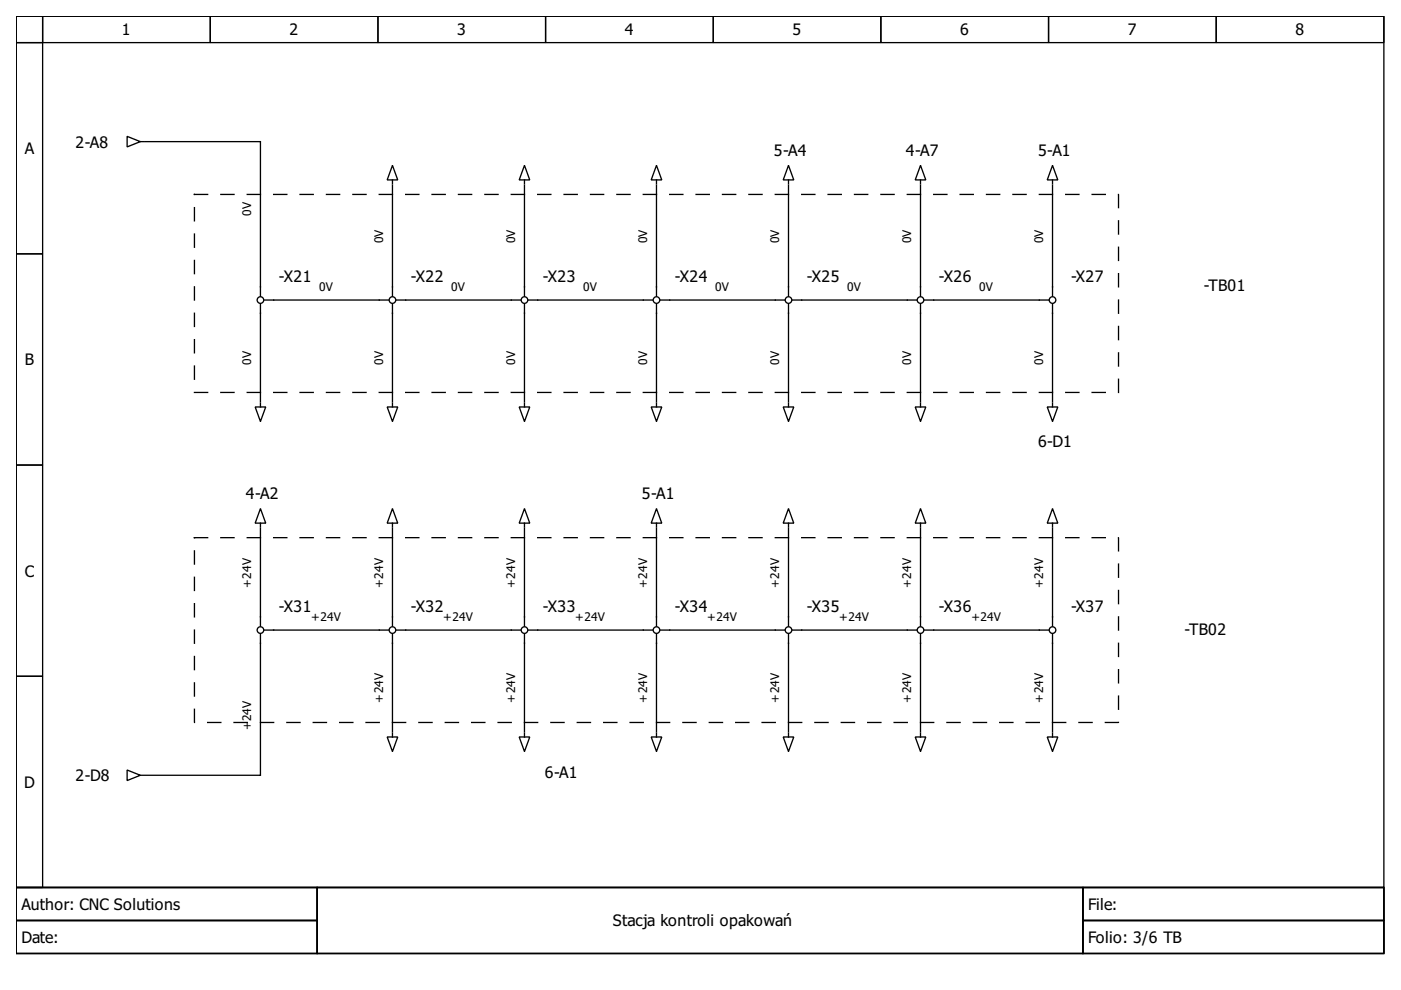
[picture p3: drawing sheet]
<svg xmlns="http://www.w3.org/2000/svg" width="297mm" height="210mm" viewBox="0 0 297 210" stroke-linecap="round" stroke-linejoin="round" font-family="sans-serif">
<g fill="none" stroke="#000" stroke-width=".28">
<path d="M3.4 3.4h290v184.8h-290zM3.4 3.4h5.6v5.6h-5.6zM3.4 9h5.6v44.8h-5.6zM9 3.4h35.6v5.6h-35.6zM44.6 3.4h35.5v5.6h-35.5zM80.1 3.4h35.6v5.6h-35.6zM115.7 3.4h35.5v5.6h-35.5zM151.2 3.4h35.6v5.6h-35.6zM186.8 3.4h35.5v5.6h-35.5zM222.3 3.4h35.6v5.6h-35.6zM257.9 3.4h35.5v5.6h-35.5zM27 28.9l2.7 1.1-2.7 1.1z"/>
<path d="M29.7 30h.9M30.9 30h24.3v32.8M83.2 39.3v23.5M83.2 35.1l1.1 3h-2.2zM83.2 38.1v.9M111.2 39.3v23.5M111.2 35.1l1.1 3h-2.2zM111.2 38.1v.9M139.2 35.1l1.1 3h-2.2zM139.2 38.1v.9M139.2 39.3v23.5M167.2 39.3v23.5"/>
<path d="M167.2 35.1l1.1 3h-2.2zM167.2 38.1v.9M195.2 39.3v23.5M195.2 35.1l1.1 3h-2.3zM195.2 38.1v.9M223.2 39.3v23.5M223.2 35.1l1.1 3h-2.3zM223.2 38.1v.9M3.4 53.8h5.6v44.8h-5.6zM55.2 64.5v20.7M56.1 63.6h26.3M83.2 64.5v20.7"/>
<path d="M84 63.6h26.4M111.2 64.5v20.7M112 63.6h26.3M139.2 64.5v20.7M140 63.6h26.3M167.2 64.5v20.7M168 63.6h26.3M195.2 64.5v20.7M196 63.6h26.3M223.2 64.5v20.7M3.4 98.6h5.6v44.8h-5.6zM54.1 86.3h2.2l-1.1 3.1z"/>
<path d="M55.2 85.4v.9M82.1 86.3h2.2l-1.1 3.1zM83.2 85.4v.9M110.1 86.3h2.2l-1.1 3.1zM111.2 85.4v.9M138.1 86.3h2.2l-1.1 3.1zM139.2 85.4v.9M166.1 86.3h2.2l-1.1 3.1zM167.2 85.4v.9M194 86.3h2.3l-1.1 3.1zM195.2 85.4v.9M222 86.3h2.3l-1.1 3.1z"/>
<path d="M223.2 85.4v.9M55.2 107.8l1.1 3.1h-2.2zM55.2 110.9v.9M55.2 112v20.7M83.2 112v20.7M83.2 107.8l1.1 3.1h-2.2zM83.2 110.9v.9M111.2 112v20.7M111.2 107.8l1.1 3.1h-2.2zM111.2 110.9v.9M139.2 107.8l1.1 3.1h-2.2zM139.2 110.9v.9"/>
<path d="M139.2 112v20.7M167.2 112v20.7M167.2 107.8l1.1 3.1h-2.2zM167.2 110.9v.9M195.2 112v20.7M195.2 107.8l1.1 3.1h-2.3zM195.2 110.9v.9M223.2 112v20.7M223.2 107.8l1.1 3.1h-2.3zM223.2 110.9v.9M55.2 134.4v30h-24.3M56.1 133.6h26.3"/>
<path d="M83.2 134.4v20.7M84 133.6h26.4M111.2 134.4v20.7M112 133.6h26.3M139.2 134.4v20.7M140 133.6h26.3M167.2 134.4v20.7M168 133.6h26.3M195.2 134.4v20.7M196 133.6h26.3M223.2 134.4v20.7M3.4 143.4h5.6v44.8h-5.6z"/>
<path d="M82.1 156.3h2.2l-1.1 3zM83.2 155.4v.9M110.1 156.3h2.2l-1.1 3zM111.2 155.4v.9M138.1 156.3h2.2l-1.1 3zM139.2 155.4v.9M166.1 156.3h2.2l-1.1 3zM167.2 155.4v.9M194 156.3h2.3l-1.1 3zM195.2 155.4v.9M222 156.3h2.3l-1.1 3zM223.2 155.4v.9"/>
<path d="M27 163.3l2.7 1.1-2.7 1.1zM29.7 164.4h.9M3.4 188.2h290v14h-290zM3.4 188.2h63.9v7h-63.9zM3.4 195.2h63.9v7h-63.9zM67.3 188.2h162.3v14h-162.3zM229.6 188.2h63.8v7h-63.8zM229.6 195.2h63.8v7h-63.8z"/>
<circle cx="55.2" cy="63.6" r=".7"/>
<circle cx="83.2" cy="63.6" r=".7"/>
<circle cx="111.2" cy="63.6" r=".7"/>
<circle cx="139.2" cy="63.6" r=".7"/>
<circle cx="167.2" cy="63.6" r=".7"/>
<circle cx="195.2" cy="63.6" r=".7"/>
<circle cx="223.2" cy="63.6" r=".7"/>
<circle cx="55.2" cy="133.6" r=".7"/>
<circle cx="83.2" cy="133.6" r=".7"/>
<circle cx="111.2" cy="133.6" r=".7"/>
<circle cx="139.2" cy="133.6" r=".7"/>
<circle cx="167.2" cy="133.6" r=".7"/>
<circle cx="195.2" cy="133.6" r=".7"/>
<circle cx="223.2" cy="133.6" r=".7"/>
</g>
<path d="M41.2 41.2h195.9v42h-195.9zM41.2 114h195.9v39.2h-195.9z" fill="none" stroke="#000" stroke-width=".28" stroke-dasharray="2.8 2.8"/>
<g font-size="3.4">
<text x="25.8" y="7.5">1</text>
<text x="61.4" y="7.5">2</text>
<text x="96.9" y="7.5">3</text>
<text x="132.5" y="7.5">4</text>
<text x="168" y="7.5">5</text>
<text x="203.6" y="7.5">6</text>
<text x="239.1" y="7.5">7</text>
<text x="274.7" y="7.5">8</text>
<text x="5.3" y="32.7">A</text>
<text x="16" y="31.3">2-A8</text>
<text x="164.1" y="33.1">5-A4</text>
<text x="192.1" y="33.1">4-A7</text>
<text x="220.1" y="33.1">5-A1</text>
<text x="59.1" y="59.7">-X21</text>
<text x="87.1" y="59.7">-X22</text>
<text x="115.1" y="59.7">-X23</text>
<text x="143.1" y="59.7">-X24</text>
<text x="171.1" y="59.7">-X25</text>
<text x="199.1" y="59.7">-X26</text>
<text x="227.1" y="59.7">-X27</text>
<text x="255.2" y="61.7">-TB01</text>
<text x="5.3" y="77.5">B</text>
<text x="220.1" y="94.7">6-D1</text>
<text x="52.1" y="105.9">4-A2</text>
<text x="136.1" y="105.9">5-A1</text>
<text x="5.3" y="122.3">C</text>
<text x="59.1" y="129.7">-X31</text>
<text x="87.1" y="129.7">-X32</text>
<text x="115.1" y="129.7">-X33</text>
<text x="143.1" y="129.7">-X34</text>
<text x="171.1" y="129.7">-X35</text>
<text x="199.1" y="129.7">-X36</text>
<text x="227.1" y="129.7">-X37</text>
<text x="251.1" y="134.7">-TB02</text>
<text x="5.1" y="167">D</text>
<text x="16" y="165.6">2-D8</text>
<text x="115.5" y="164.9">6-A1</text>
<text x="4.6" y="192.9">Author: CNC Solutions</text>
<text x="130" y="196.4">Stacja kontroli opakowań</text>
<text x="230.7" y="192.9">File:</text>
<text x="4.6" y="199.9">Date:</text>
<text x="230.7" y="199.9">Folio: 3/6 TB</text>
</g>
<g font-size="2.5">
<text x="53.3" y="45.7" transform="rotate(-90 53.3 45.7)">0V</text>
<text x="81.2" y="51.6" transform="rotate(-90 81.2 51.6)">0V</text>
<text x="109.2" y="51.6" transform="rotate(-90 109.2 51.6)">0V</text>
<text x="137.2" y="51.6" transform="rotate(-90 137.2 51.6)">0V</text>
<text x="165.2" y="51.6" transform="rotate(-90 165.2 51.6)">0V</text>
<text x="193.2" y="51.6" transform="rotate(-90 193.2 51.6)">0V</text>
<text x="221.2" y="51.6" transform="rotate(-90 221.2 51.6)">0V</text>
<text x="67.7" y="61.7">0V</text>
<text x="95.7" y="61.7">0V</text>
<text x="123.7" y="61.7">0V</text>
<text x="151.6" y="61.7">0V</text>
<text x="179.6" y="61.7">0V</text>
<text x="207.6" y="61.7">0V</text>
<text x="53.3" y="77.3" transform="rotate(-90 53.3 77.3)">0V</text>
<text x="81.2" y="77.3" transform="rotate(-90 81.2 77.3)">0V</text>
<text x="109.2" y="77.3" transform="rotate(-90 109.2 77.3)">0V</text>
<text x="137.2" y="77.3" transform="rotate(-90 137.2 77.3)">0V</text>
<text x="165.2" y="77.3" transform="rotate(-90 165.2 77.3)">0V</text>
<text x="193.2" y="77.3" transform="rotate(-90 193.2 77.3)">0V</text>
<text x="221.2" y="77.3" transform="rotate(-90 221.2 77.3)">0V</text>
<text x="53.3" y="124.6" transform="rotate(-90 53.3 124.6)">+24V</text>
<text x="81.2" y="124.6" transform="rotate(-90 81.2 124.6)">+24V</text>
<text x="109.2" y="124.6" transform="rotate(-90 109.2 124.6)">+24V</text>
<text x="137.2" y="124.6" transform="rotate(-90 137.2 124.6)">+24V</text>
<text x="165.2" y="124.6" transform="rotate(-90 165.2 124.6)">+24V</text>
<text x="193.2" y="124.6" transform="rotate(-90 193.2 124.6)">+24V</text>
<text x="221.2" y="124.6" transform="rotate(-90 221.2 124.6)">+24V</text>
<text x="66" y="131.6">+24V</text>
<text x="94" y="131.6">+24V</text>
<text x="122" y="131.6">+24V</text>
<text x="150" y="131.6">+24V</text>
<text x="178" y="131.6">+24V</text>
<text x="205.9" y="131.6">+24V</text>
<text x="81.2" y="149" transform="rotate(-90 81.2 149)">+24V</text>
<text x="109.2" y="149" transform="rotate(-90 109.2 149)">+24V</text>
<text x="137.2" y="149" transform="rotate(-90 137.2 149)">+24V</text>
<text x="165.2" y="149" transform="rotate(-90 165.2 149)">+24V</text>
<text x="193.2" y="149" transform="rotate(-90 193.2 149)">+24V</text>
<text x="221.2" y="149" transform="rotate(-90 221.2 149)">+24V</text>
<text x="53.3" y="154.9" transform="rotate(-90 53.3 154.9)">+</text>
<text x="53.3" y="152.9" transform="rotate(-90 53.3 152.9)">24V</text>
</g>
</svg>
